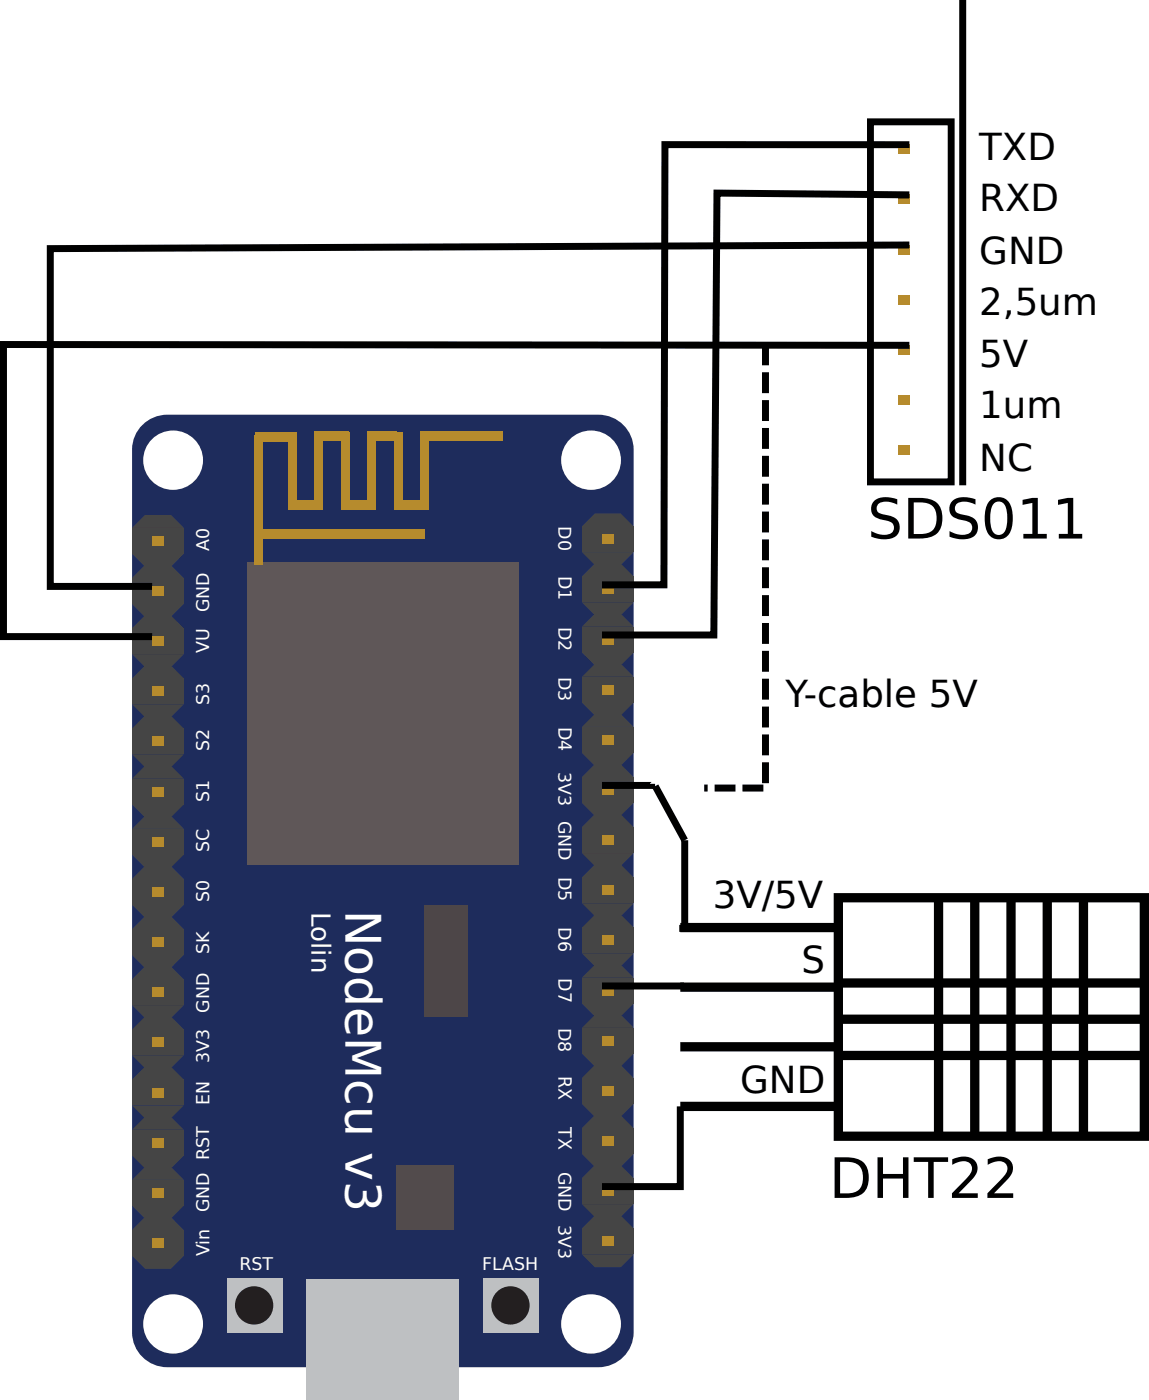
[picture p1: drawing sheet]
<svg xmlns="http://www.w3.org/2000/svg" width="44mm" height="53mm" viewBox="0 0 44 53" stroke-linecap="round" stroke-linejoin="round" font-family="sans-serif">
<path d="M5.3 16.3l-.2 .4-.1 .4v33.5a1.33 1.33 0 0 0 1.4 1.3h16.3a1.33 1.33 0 0 0 1.4-1.3v-33.5a1.33 1.33 0 0 0-1.4-1.3h-16.3h-.5l-.3 .2zM21.3 17.5a1.15 1.15 0 0 1 2.3 0 1.15 1.15 0 0 1-2.3 0zM5.4 17.5a1.15 1.15 0 0 1 2.3 0 1.15 1.15 0 0 1-2.3 0zM5.4 50.3a1.15 1.15 0 0 1 2.3 0 1.15 1.15 0 0 1-2.3 0zM21.3 50.3a1.15 1.15 0 0 1 2.3 0 1.15 1.15 0 0 1-2.3 0z" fill="#1e2c5c"/>
<g fill="#454545">
<path d="M5 20.1h2v.9h-2z"/>
<path d="M5.5 19.6h1l.5 .5h-2z"/>
<path d="M5 21h2l-.5 .5h-1z"/>
</g>
<path d="M5.8 20.4h.4v.3h-.4z" fill="#b68b2d"/>
<g fill="#454545">
<path d="M5 22h2v.9h-2z"/>
<path d="M5.5 21.5h1l.5 .5h-2z"/>
<path d="M5 22.9h2l-.5 .5h-1z"/>
</g>
<path d="M5.8 22.3h.4v.3h-.4z" fill="#b68b2d"/>
<g fill="#454545">
<path d="M5 23.9h2v.9h-2z"/>
<path d="M5 23.9l.5-.5h1l.5 .5z"/>
<path d="M5 24.8h2l-.5 .5h-1z"/>
</g>
<path d="M5.8 24.2h.4v.3h-.4z" fill="#b68b2d"/>
<g fill="#454545">
<path d="M5 25.8h2v1h-2z"/>
<path d="M5.5 25.3h1l.5 .5h-2z"/>
<path d="M5 26.8h2l-.5 .4h-1z"/>
</g>
<path d="M5.8 26.1h.4v.3h-.4z" fill="#b68b2d"/>
<g fill="#454545">
<path d="M5 27.7h2v1h-2z"/>
<path d="M5 27.7l.5-.5h1l.5 .5z"/>
<path d="M5 28.7h2l-.5 .4h-1z"/>
</g>
<path d="M5.8 28h.4v.3h-.4z" fill="#b68b2d"/>
<g fill="#454545">
<path d="M5 29.6h2v1h-2z"/>
<path d="M5.5 29.1h1l.5 .5h-2z"/>
<path d="M5 30.6h2l-.5 .5h-1z"/>
</g>
<path d="M5.8 29.9h.4v.3h-.4z" fill="#b68b2d"/>
<g fill="#454545">
<path d="M5 31.5h2v1h-2z"/>
<path d="M5 31.5l.5-.5h1l.5 .5z"/>
<path d="M5 32.5h2l-.5 .5h-1z"/>
</g>
<path d="M5.8 31.8h.4v.4h-.4z" fill="#b68b2d"/>
<g fill="#454545">
<path d="M5 33.4h2v1h-2z"/>
<path d="M5 33.4l.5-.5h1l.5 .5z"/>
<path d="M5 34.4h2l-.5 .5h-1z"/>
</g>
<path d="M5.8 33.7h.4v.4h-.4z" fill="#b68b2d"/>
<g fill="#454545">
<path d="M5 35.3h2v1h-2z"/>
<path d="M5.5 34.8h1l.5 .5h-2z"/>
<path d="M5 36.3h2l-.5 .5h-1z"/>
</g>
<path d="M5.8 35.6h.4v.4h-.4z" fill="#b68b2d"/>
<g fill="#454545">
<path d="M5 37.2h2v1h-2z"/>
<path d="M5 37.2l.5-.5h1l.5 .5z"/>
<path d="M5 38.2h2l-.5 .5h-1z"/>
</g>
<path d="M5.8 37.5h.4v.4h-.4z" fill="#b68b2d"/>
<g fill="#454545">
<path d="M5 39.1h2v1h-2z"/>
<path d="M5.5 38.6h1l.5 .5h-2z"/>
<path d="M5 40.1h2l-.5 .5h-1z"/>
</g>
<path d="M5.8 39.4h.4v.4h-.4z" fill="#b68b2d"/>
<g fill="#454545">
<path d="M5 41h2v1h-2z"/>
<path d="M5 41l.5-.5h1l.5 .5z"/>
<path d="M5 42h2l-.5 .5h-1z"/>
</g>
<path d="M5.8 41.3h.4v.4h-.4z" fill="#b68b2d"/>
<g fill="#454545">
<path d="M5 42.9h2v1h-2z"/>
<path d="M5 42.9l.5-.5h1l.5 .5z"/>
<path d="M5 43.9h2l-.5 .5h-1z"/>
</g>
<path d="M5.8 43.2h.4v.4h-.4z" fill="#b68b2d"/>
<g fill="#454545">
<path d="M5 44.8h2v1h-2z"/>
<path d="M5.5 44.3h1l.5 .5h-2z"/>
<path d="M5 45.8h2l-.5 .5h-1z"/>
</g>
<path d="M5.8 45.1h.4v.4h-.4z" fill="#b68b2d"/>
<g fill="#454545">
<path d="M5 46.7h2v1h-2z"/>
<path d="M5 46.7l.5-.5h1l.5 .5z"/>
<path d="M5 47.7h2l-.5 .5h-1z"/>
</g>
<path d="M5.8 47h.4v.4h-.4z" fill="#b68b2d"/>
<g fill="#454545">
<path d="M22.1 20h2v1h-2z"/>
<path d="M22.1 20l.5-.5h1l.5 .5z"/>
<path d="M22.1 21h2l-.5 .5h-1z"/>
</g>
<path d="M22.9 20.3h.4v.4h-.4z" fill="#b68b2d"/>
<g fill="#454545">
<path d="M22.1 21.9h2v1h-2z"/>
<path d="M22.1 21.9l.5-.5h1l.5 .5z"/>
<path d="M22.1 22.9h2l-.5 .5h-1z"/>
</g>
<path d="M22.9 22.2h.4v.4h-.4z" fill="#b68b2d"/>
<g fill="#454545">
<path d="M22.1 23.8h2v1h-2z"/>
<path d="M22.1 23.8l.5-.5h1l.5 .5z"/>
<path d="M22.1 24.8h2l-.5 .5h-1z"/>
</g>
<path d="M22.9 24.1h.4v.4h-.4z" fill="#b68b2d"/>
<g fill="#454545">
<path d="M22.1 25.7h2v1h-2z"/>
<path d="M22.1 25.7l.5-.5h1l.5 .5z"/>
<path d="M22.1 26.7h2l-.5 .5h-1z"/>
</g>
<path d="M22.9 26h.4v.4h-.4z" fill="#b68b2d"/>
<g fill="#454545">
<path d="M22.1 27.6h2v1h-2z"/>
<path d="M22.1 27.6l.5-.5h1l.5 .5z"/>
<path d="M22.1 28.6h2l-.5 .5h-1z"/>
</g>
<path d="M22.9 27.9h.4v.4h-.4z" fill="#b68b2d"/>
<g fill="#454545">
<path d="M22.1 29.5h2v1h-2z"/>
<path d="M22.1 29.5l.5-.5h1l.5 .5z"/>
<path d="M22.1 30.5h2l-.5 .5h-1z"/>
</g>
<path d="M22.9 29.8h.4v.4h-.4z" fill="#b68b2d"/>
<g fill="#454545">
<path d="M22.1 31.4h2v1h-2z"/>
<path d="M22.1 31.4l.5-.5h1l.5 .5z"/>
<path d="M22.1 32.4h2l-.5 .5h-1z"/>
</g>
<path d="M22.9 31.7h.4v.4h-.4z" fill="#b68b2d"/>
<g fill="#454545">
<path d="M22.1 33.3h2v1h-2z"/>
<path d="M22.1 33.3l.5-.5h1l.5 .5z"/>
<path d="M22.1 34.3h2l-.5 .5h-1z"/>
</g>
<path d="M22.9 33.6h.4v.4h-.4z" fill="#b68b2d"/>
<g fill="#454545">
<path d="M22.1 35.2h2v1h-2z"/>
<path d="M22.1 35.2l.5-.5h1l.5 .5z"/>
<path d="M22.1 36.2h2l-.5 .5h-1z"/>
</g>
<path d="M22.9 35.6h.4v.3h-.4z" fill="#b68b2d"/>
<g fill="#454545">
<path d="M22.1 37.1h2v1h-2z"/>
<path d="M22.1 37.1l.5-.5h1l.5 .5z"/>
<path d="M22.1 38.1h2l-.5 .5h-1z"/>
</g>
<path d="M22.9 37.5h.4v.3h-.4z" fill="#b68b2d"/>
<g fill="#454545">
<path d="M22.1 39h2v1h-2z"/>
<path d="M22.1 39l.5-.4h1l.5 .4z"/>
<path d="M22.1 40h2l-.5 .5h-1z"/>
</g>
<path d="M22.9 39.4h.4v.3h-.4z" fill="#b68b2d"/>
<g fill="#454545">
<path d="M22.1 40.9h2v1h-2z"/>
<path d="M22.1 40.9l.5-.4h1l.5 .4z"/>
<path d="M22.1 41.9h2l-.5 .5h-1z"/>
</g>
<path d="M22.9 41.3h.4v.3h-.4z" fill="#b68b2d"/>
<g fill="#454545">
<path d="M22.1 42.9h2v.9h-2z"/>
<path d="M22.1 42.9l.5-.5h1l.5 .5z"/>
<path d="M22.1 43.8h2l-.5 .5h-1z"/>
</g>
<path d="M22.9 43.2h.4v.3h-.4z" fill="#b68b2d"/>
<g fill="#454545">
<path d="M22.1 44.8h2v.9h-2z"/>
<path d="M22.1 44.8l.5-.5h1l.5 .5z"/>
<path d="M22.1 45.7h2l-.5 .5h-1z"/>
</g>
<path d="M22.9 45.1h.4v.3h-.4z" fill="#b68b2d"/>
<g fill="#454545">
<path d="M22.1 46.7h2v.9h-2z"/>
<path d="M22.1 46.7l.5-.5h1l.5 .5z"/>
<path d="M22.1 47.6h2l-.5 .5h-1z"/>
</g>
<path d="M22.9 47h.4v.3h-.4z" fill="#b68b2d"/>
<g fill="#bec0c2">
<path d="M11.6 48.6h5.8v4.6h-5.8z"/>
<path d="M18.4 48.6h2.1v2h-2.1z"/>
</g>
<circle cx="19.4" cy="49.6" r=".73" fill="#231f20"/>
<path d="M8.6 48.6h2.1v2h-2.1z" fill="#bec0c2"/>
<circle cx="9.7" cy="49.6" r=".73" fill="#231f20"/>
<path d="M9.4 21.3h10.3v11.6h-10.3z" fill="#5f5758"/>
<path d="M16 16.6h3.1" fill="none" stroke="#b68b2d" stroke-width=".35"/>
<path d="M11.1 16.4v2.9M12.1 16.4v2.9M13.1 16.4v2.9M14.1 16.4v2.9M15.1 16.4v2.9M16.1 16.4v2.9" fill="none" stroke="#b68b2d" stroke-width=".31"/>
<g fill="#b68b2d">
<path d="M15 19h1.3v.3h-1.3z"/>
<path d="M14 16.4h1.1v.4h-1.1z"/>
<path d="M12.9 19h1.4v.3h-1.4z"/>
<path d="M11.9 16.4h1.4v.4h-1.4z"/>
<path d="M10.9 19h1.4v.3h-1.4z"/>
<path d="M9.7 16.4h1.6v.4h-1.6z"/>
</g>
<path d="M9.8 16.6v4.9" fill="none" stroke="#b68b2d" stroke-width=".31"/>
<path d="M9.7 20.3h6.4" fill="none" stroke="#b68b2d" stroke-width=".35"/>
<path d="M15 44.3h2.2v2.4h-2.2z" fill="#524b4c"/>
<path d="M16.1 34.4h1.7v4.2h-1.7z" fill="#4d4648"/>
<g fill="#b68b2d">
<path d="M34.1 5.5h.4v.3h-.4z"/>
<path d="M34.1 7.4h.4v.3h-.4z"/>
<path d="M34.1 9.3h.4v.4h-.4z"/>
<path d="M34.1 11.2h.4v.4h-.4z"/>
<path d="M34.1 13.1h.4v.4h-.4z"/>
<path d="M34.1 15h.4v.4h-.4z"/>
<path d="M34.1 16.9h.4v.4h-.4z"/>
</g>
<path d="M33.1 4.6h3v13.7h-3zM34.5 9.3l-32.6 .1v12.9h3.9M34.5 13.1h-34.4v11.1h5.7M34.5 5.5h-9.2l-.1 16.7h-2.3M34.5 7.4l-7.3-.1-.1 16.8h-4.2M36.6 0v18.4M22.9 37.5h3.1M24.7 29.8h-1.8M24.9 29.9l1.1 2v3.4h-.2M25.8 42v3.1h-2.9" fill="none" stroke="#000" stroke-width=".26"/>
<path d="M31.8 38.7h11.6M31.8 37.3h11.6M31.8 34.1h11.7v9.1h-11.7zM35.6 34.2v9M37 34.2v9M38.4 34.2v9M39.8 34.2v9M41.2 34.2v9M31.8 40.1h11.6" fill="none" stroke="#000" stroke-width=".35"/>
<path d="M25.8 35.2h6M25.8 39.8h6M25.8 37.5h6M25.8 42h6" fill="none" stroke="#000" stroke-width=".27"/>
<path d="M29.1 13.1v16.8h-2.4" fill="none" stroke="#000" stroke-width=".26" stroke-dasharray=".8 .3" stroke-linecap="butt"/>
<g font-size="2.1">
<text x="32.9" y="20.5">SDS011</text>
<text x="31.5" y="45.5">DHT22</text>
</g>
<text font-size="1.9" fill="#fff" x="13.1" y="34.6" transform="rotate(90 13.1 34.6)">NodeMcu v3</text>
<g font-size="1.4">
<text x="37.2" y="6.1">TXD</text>
<text x="37.2" y="8">RXD</text>
<text x="37.2" y="10">GND</text>
<text x="37.2" y="12">2,5um</text>
<text x="37.2" y="13.9">5V</text>
<text x="37.2" y="15.9">1um</text>
<text x="37.2" y="17.9">NC</text>
<text x="29.8" y="26.8">Y-cable 5V</text>
<text x="27.1" y="34.5">3V/5V</text>
<text x="28.1" y="41.5">GND</text>
<text x="30.4" y="37">S</text>
</g>
<text font-size="1" fill="#fff" x="11.8" y="34.6" transform="rotate(90 11.8 34.6)">Lolin</text>
<g font-size=".7" fill="#fff">
<text x="7.9" y="20.9" transform="rotate(-90 7.9 20.9)">A0</text>
<text x="7.9" y="23.3" transform="rotate(-90 7.9 23.3)">GND</text>
<text x="21.2" y="21.9" transform="rotate(90 21.2 21.9)">D1</text>
<text x="21.2" y="23.8" transform="rotate(90 21.2 23.8)">D2</text>
<text x="21.2" y="20" transform="rotate(90 21.2 20)">D0</text>
<text x="7.9" y="24.8" transform="rotate(-90 7.9 24.8)">VU</text>
<text x="7.9" y="26.8" transform="rotate(-90 7.9 26.8)">S3</text>
<text x="7.9" y="28.5" transform="rotate(-90 7.9 28.5)">S2</text>
<text x="21.2" y="27.6" transform="rotate(90 21.2 27.6)">D4</text>
<text x="21.2" y="25.7" transform="rotate(90 21.2 25.7)">D3</text>
<text x="21.2" y="29.3" transform="rotate(90 21.2 29.3)">3V3</text>
<text x="7.9" y="34.3" transform="rotate(-90 7.9 34.3)">S0</text>
<text x="7.9" y="32.4" transform="rotate(-90 7.9 32.4)">SC</text>
<text x="7.9" y="30.5" transform="rotate(-90 7.9 30.5)">S1</text>
<text x="21.2" y="31.2" transform="rotate(90 21.2 31.2)">GND</text>
<text x="21.2" y="33.3" transform="rotate(90 21.2 33.3)">D5</text>
<text x="21.2" y="35.2" transform="rotate(90 21.2 35.2)">D6</text>
<text x="7.9" y="38.5" transform="rotate(-90 7.9 38.5)">GND</text>
<text x="7.9" y="36.2" transform="rotate(-90 7.9 36.2)">SK</text>
<text x="7.9" y="40.4" transform="rotate(-90 7.9 40.4)">3V3</text>
<text x="8" y="42" transform="rotate(-90 8 42)">EN</text>
<text x="21.2" y="37.2" transform="rotate(90 21.2 37.2)">D7</text>
<text x="21.2" y="40.9" transform="rotate(90 21.2 40.9)">RX</text>
<text x="21.2" y="39" transform="rotate(90 21.2 39)">D8</text>
<text x="7.9" y="46" transform="rotate(-90 7.9 46)">GND RST</text>
<text x="8" y="47.7" transform="rotate(-90 8 47.7)">Vin</text>
<text x="21.2" y="42.8" transform="rotate(90 21.2 42.8)">TX</text>
<text x="21.2" y="44.5" transform="rotate(90 21.2 44.5)">GND</text>
<text x="21.2" y="46.5" transform="rotate(90 21.2 46.5)">3V3</text>
<text x="9.1" y="48.2">RST</text>
<text x="18.3" y="48.2">FLASH</text>
</g>
</svg>
